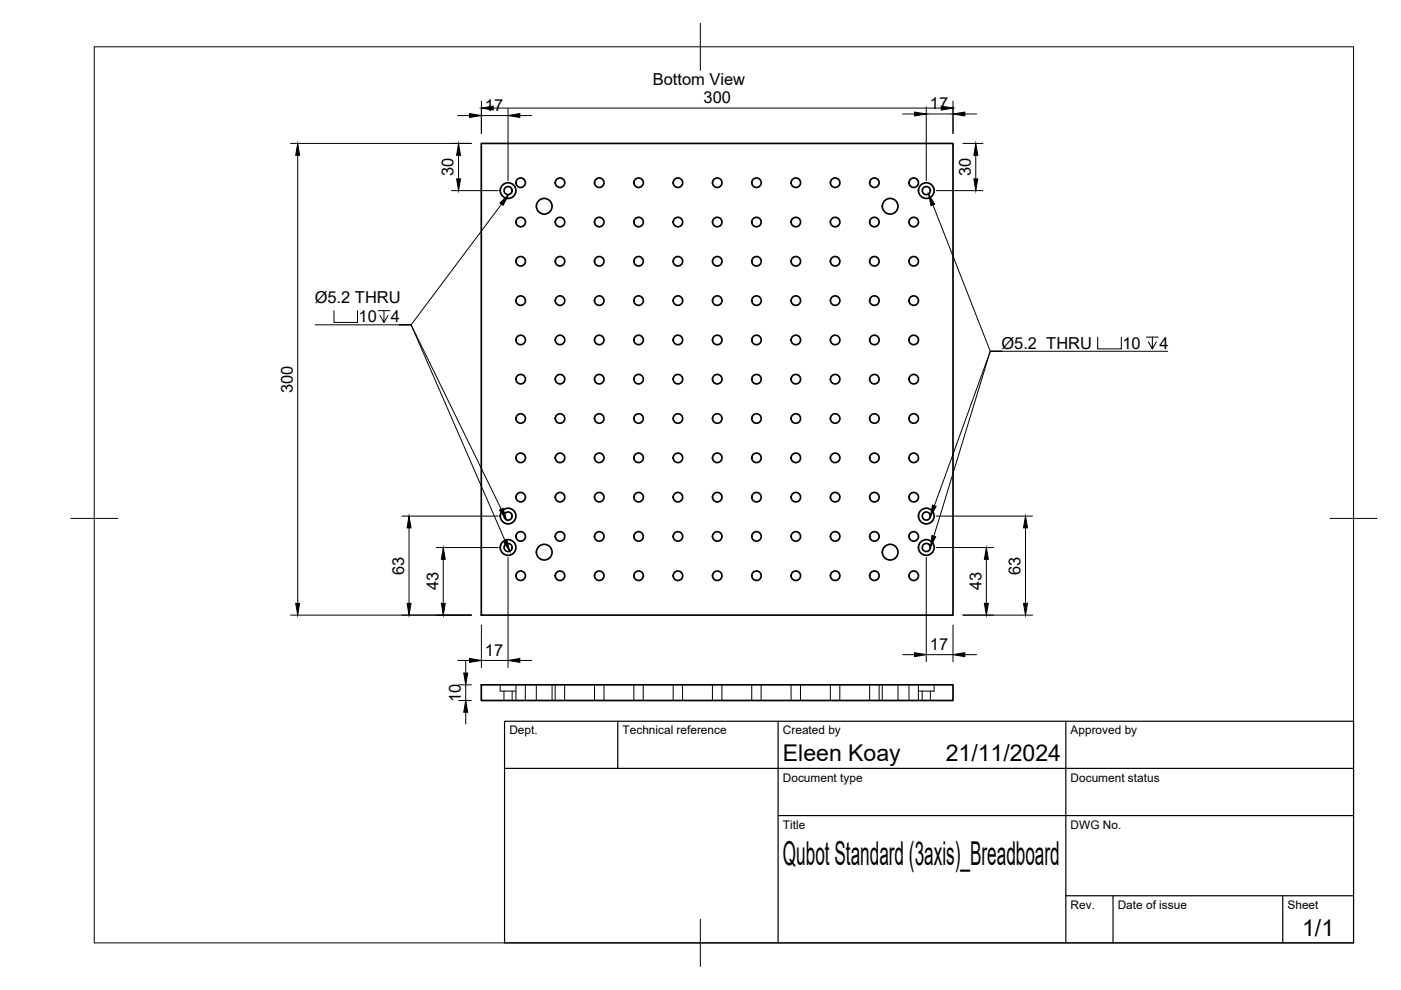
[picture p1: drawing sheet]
<svg xmlns="http://www.w3.org/2000/svg" width="297mm" height="210mm" viewBox="0 0 297 210" stroke-linecap="round" stroke-linejoin="round" font-family="sans-serif">
<!-- layer: Visible -->
<g fill="none" stroke="#000" stroke-width=".36">
<path d="M102 30.4h100.1v100h-100.1zM102 145.2h100.1v3.3h-100.1z"/>
<circle cx="110.4" cy="38.7" r="1.01"/>
<circle cx="118.7" cy="38.7" r="1.01"/>
<circle cx="127.1" cy="38.7" r="1.01"/>
<circle cx="135.4" cy="38.7" r="1.01"/>
<circle cx="143.7" cy="38.7" r="1.01"/>
<circle cx="152.1" cy="38.7" r="1.01"/>
<circle cx="160.4" cy="38.7" r="1.01"/>
<circle cx="168.7" cy="38.7" r="1.01"/>
<circle cx="177.1" cy="38.7" r="1.01"/>
<circle cx="185.4" cy="38.7" r="1.01"/>
<circle cx="193.7" cy="38.7" r="1.01"/>
<circle cx="107.7" cy="40.4" r=".86"/>
<circle cx="107.7" cy="40.4" r="1.66"/>
<circle cx="110.4" cy="55.4" r="1.01"/>
<circle cx="110.4" cy="47.1" r="1.01"/>
<circle cx="115.4" cy="43.7" r="1.66"/>
<circle cx="118.7" cy="55.4" r="1.01"/>
<circle cx="118.7" cy="47.1" r="1.01"/>
<circle cx="127.1" cy="47.1" r="1.01"/>
<circle cx="127.1" cy="55.4" r="1.01"/>
<circle cx="135.4" cy="55.4" r="1.01"/>
<circle cx="135.4" cy="47.1" r="1.01"/>
<circle cx="143.7" cy="55.4" r="1.01"/>
<circle cx="143.7" cy="47.1" r="1.01"/>
<circle cx="152.1" cy="47.1" r="1.01"/>
<circle cx="152.1" cy="55.4" r="1.01"/>
<circle cx="160.4" cy="55.4" r="1.01"/>
<circle cx="160.4" cy="47.1" r="1.01"/>
<circle cx="168.7" cy="47.1" r="1.01"/>
<circle cx="168.7" cy="55.4" r="1.01"/>
<circle cx="177.1" cy="47.1" r="1.01"/>
<circle cx="177.1" cy="55.4" r="1.01"/>
<circle cx="185.4" cy="47.1" r="1.01"/>
<circle cx="185.4" cy="55.4" r="1.01"/>
<circle cx="188.7" cy="43.7" r="1.66"/>
<circle cx="193.7" cy="47.1" r="1.01"/>
<circle cx="193.7" cy="55.4" r="1.01"/>
<circle cx="196.4" cy="40.4" r=".86"/>
<circle cx="196.4" cy="40.4" r="1.66"/>
<circle cx="110.4" cy="72.1" r="1.01"/>
<circle cx="110.4" cy="63.7" r="1.01"/>
<circle cx="118.7" cy="72.1" r="1.01"/>
<circle cx="118.7" cy="63.7" r="1.01"/>
<circle cx="127.1" cy="72.1" r="1.01"/>
<circle cx="127.1" cy="63.7" r="1.01"/>
<circle cx="135.4" cy="63.7" r="1.01"/>
<circle cx="135.4" cy="72.1" r="1.01"/>
<circle cx="143.7" cy="63.7" r="1.01"/>
<circle cx="143.7" cy="72.1" r="1.01"/>
<circle cx="152.1" cy="63.7" r="1.01"/>
<circle cx="152.1" cy="72.1" r="1.01"/>
<circle cx="160.4" cy="72.1" r="1.01"/>
<circle cx="160.4" cy="63.7" r="1.01"/>
<circle cx="168.7" cy="72.1" r="1.01"/>
<circle cx="168.7" cy="63.7" r="1.01"/>
<circle cx="177.1" cy="63.7" r="1.01"/>
<circle cx="177.1" cy="72.1" r="1.01"/>
<circle cx="185.4" cy="63.7" r="1.01"/>
<circle cx="185.4" cy="72.1" r="1.01"/>
<circle cx="193.7" cy="63.7" r="1.01"/>
<circle cx="193.7" cy="72.1" r="1.01"/>
<circle cx="110.4" cy="97.1" r="1.01"/>
<circle cx="110.4" cy="80.4" r="1.01"/>
<circle cx="110.4" cy="88.7" r="1.01"/>
<circle cx="118.7" cy="97.1" r="1.01"/>
<circle cx="118.7" cy="80.4" r="1.01"/>
<circle cx="118.7" cy="88.7" r="1.01"/>
<circle cx="127.1" cy="97.1" r="1.01"/>
<circle cx="127.1" cy="80.4" r="1.01"/>
<circle cx="127.1" cy="88.7" r="1.01"/>
<circle cx="135.4" cy="97.1" r="1.01"/>
<circle cx="135.4" cy="80.4" r="1.01"/>
<circle cx="135.4" cy="88.7" r="1.01"/>
<circle cx="143.7" cy="80.4" r="1.01"/>
<circle cx="143.7" cy="97.1" r="1.01"/>
<circle cx="143.7" cy="88.7" r="1.01"/>
<circle cx="152.1" cy="97.1" r="1.01"/>
<circle cx="152.1" cy="80.4" r="1.01"/>
<circle cx="152.1" cy="88.7" r="1.01"/>
<circle cx="160.4" cy="88.7" r="1.01"/>
<circle cx="160.4" cy="80.4" r="1.01"/>
<circle cx="160.4" cy="97.1" r="1.01"/>
<circle cx="168.7" cy="88.7" r="1.01"/>
<circle cx="168.7" cy="97.1" r="1.01"/>
<circle cx="168.7" cy="80.4" r="1.01"/>
<circle cx="177.1" cy="88.7" r="1.01"/>
<circle cx="177.1" cy="97.1" r="1.01"/>
<circle cx="177.1" cy="80.4" r="1.01"/>
<circle cx="185.4" cy="88.7" r="1.01"/>
<circle cx="185.4" cy="97.1" r="1.01"/>
<circle cx="185.4" cy="80.4" r="1.01"/>
<circle cx="193.7" cy="97.1" r="1.01"/>
<circle cx="193.7" cy="88.7" r="1.01"/>
<circle cx="193.7" cy="80.4" r="1.01"/>
<circle cx="107.7" cy="109.4" r=".86"/>
<circle cx="107.7" cy="116.1" r=".86"/>
<circle cx="107.7" cy="116.1" r="1.66"/>
<circle cx="107.7" cy="109.4" r="1.66"/>
<circle cx="110.4" cy="105.4" r="1.01"/>
<circle cx="110.4" cy="113.7" r="1.01"/>
<circle cx="115.4" cy="117.1" r="1.66"/>
<circle cx="118.7" cy="113.7" r="1.01"/>
<circle cx="118.7" cy="105.4" r="1.01"/>
<circle cx="127.1" cy="113.7" r="1.01"/>
<circle cx="127.1" cy="105.4" r="1.01"/>
<circle cx="135.4" cy="113.7" r="1.01"/>
<circle cx="135.4" cy="105.4" r="1.01"/>
<circle cx="143.7" cy="105.4" r="1.01"/>
<circle cx="143.7" cy="113.7" r="1.01"/>
<circle cx="152.1" cy="113.7" r="1.01"/>
<circle cx="152.1" cy="105.4" r="1.01"/>
<circle cx="160.4" cy="105.4" r="1.01"/>
<circle cx="160.4" cy="113.7" r="1.01"/>
<circle cx="168.7" cy="105.4" r="1.01"/>
<circle cx="168.7" cy="113.7" r="1.01"/>
<circle cx="177.1" cy="105.4" r="1.01"/>
<circle cx="177.1" cy="113.7" r="1.01"/>
<circle cx="185.4" cy="113.7" r="1.01"/>
<circle cx="185.4" cy="105.4" r="1.01"/>
<circle cx="188.7" cy="117.1" r="1.66"/>
<circle cx="193.7" cy="105.4" r="1.01"/>
<circle cx="193.7" cy="113.7" r="1.01"/>
<circle cx="196.4" cy="116.1" r=".86"/>
<circle cx="196.4" cy="109.4" r=".86"/>
<circle cx="196.4" cy="116.1" r="1.66"/>
<circle cx="196.4" cy="109.4" r="1.66"/>
<circle cx="110.4" cy="122.1" r="1.01"/>
<circle cx="118.7" cy="122.1" r="1.01"/>
<circle cx="127.1" cy="122.1" r="1.01"/>
<circle cx="135.4" cy="122.1" r="1.01"/>
<circle cx="143.7" cy="122.1" r="1.01"/>
<circle cx="152.1" cy="122.1" r="1.01"/>
<circle cx="160.4" cy="122.1" r="1.01"/>
<circle cx="168.7" cy="122.1" r="1.01"/>
<circle cx="177.1" cy="122.1" r="1.01"/>
<circle cx="185.4" cy="122.1" r="1.01"/>
<circle cx="193.7" cy="122.1" r="1.01"/>
</g>
<!-- layer: Hidden -->
<g fill="none" stroke="#000" stroke-width=".21">
<path d="M106 145.2v1.3h3.4M106.8 146.5v2M108.6 146.5v2M109.4 145.2v3.3M111.4 145.2v3.3M113.7 145.2v3.3M117.1 145.2v3.3M117.7 145.2v3.3M119.7 145.2v3.3M126 145.2v3.3M128.1 145.2v3.3M134.4 145.2v3.3"/>
<path d="M136.4 145.2v3.3M142.7 145.2v3.3M144.7 145.2v3.3M151 145.2v3.3M153.1 145.2v3.3M159.4 145.2v3.3M161.4 145.2v3.3M167.7 145.2v3.3M169.7 145.2v3.3M176 145.2v3.3M178.1 145.2v3.3M184.4 145.2v3.3"/>
<path d="M186.4 145.2v3.3M187 145.2v3.3M190.4 145.2v3.3M192.7 145.2v3.3M194.7 145.2v3.3M195.5 146.5v2M197.3 146.5v2M198.1 145.2v1.3h-3.4"/>
</g>
<!-- layer: BORDER -->
<path d="M20 9.9h267v190h-267zM148.5 4.9v10M15 109.9h10M282 109.9h10M148.5 194.9v10" fill="none" stroke="#000" stroke-width=".21"/>
<!-- layer: TITLEBLOCK -->
<path d="M107 152.9h180v47h-180zM131 152.9v10M165 152.9v47M226 152.9v47M107 162.9h180M165 172.9h122M226 189.9h61M236 189.9v10M272 189.9v10" fill="none" stroke="#000" stroke-width=".25"/>
<!-- layer: FD_Dimensions -->
<g fill="none" stroke="#000" stroke-width=".21">
<path d="M61.6 30.4h38.3M63.1 32.9v95M97 24.5h2.6M97.2 32.9v5M102.1 21.4v6.9M102.1 24.5h5.6M104.6 22.9h95M107.7 23v15.3M110.2 24.5h2.5M191.4 24.2h2.5M196.4 22.7v15.6M196.4 24.2h5.7"/>
<path d="M202.1 21.4v6.9M204.2 30.4h4.2M204.6 24.2h2.5M206.9 32.9v5M95.7 40.4h9.9M198.5 40.4h9.9M85.2 109.4h20.4M86.7 111.9v16M92.5 116.1h13.1M94 118.6v9.3M107.7 118.2v23.3M196.4 118.2v22.1"/>
<path d="M198.5 116.1h12.1M198.5 109.4h20.4M209.1 118.6v9.3M217.4 111.9v16M61.6 130.4h38.3M102.1 132.5v9M191.4 138.8h2.5M196.4 138.8h5.7M202.1 132.5v7.8M204.2 130.4h14.7M204.6 138.8h2.5M97 140h2.6"/>
<path d="M97.2 145.2h2.7M97.2 148.5h2.7M98.7 140.2v2.5M98.7 145.2v3.3M98.7 151v2.5M102.1 140h5.6M110.2 140h2.5"/>
</g>
<g fill="#000" stroke="#000" stroke-width=".21">
<path d="M63.1 30.4l.4 2.5h-.8zM96.8 37.9h.8l-.4 2.5zM97.2 30.4l.4 2.5h-.8zM99.6 24.1l2.5 .4-2.5 .4zM102.1 22.9l2.5-.4v.8zM107.7 24.5l2.5-.4v.8zM193.9 23.8l2.5 .4-2.5 .4zM199.6 22.5l2.5 .4-2.5 .4zM202.1 24.2l2.5-.4v.8zM206.5 37.9h.8l-.4 2.5zM206.9 30.4l.4 2.5h-.8zM86.7 109.4l.4 2.5h-.8z"/>
<path d="M94 116.1l.4 2.5h-.8zM209.1 116.1l.4 2.5h-.8zM217.4 109.4l.4 2.5h-.8zM62.7 127.9h.8l-.4 2.5zM86.3 127.9h.8l-.4 2.5zM93.6 127.9h.8l-.4 2.5zM99.6 139.6l2.5 .4-2.5 .4zM107.7 140l2.5-.4v.8zM193.9 138.4l2.5 .4-2.5 .4zM202.1 138.8l2.5-.4v.8zM208.7 127.9h.8l-.4 2.5zM217 127.9h.8l-.4 2.5z"/>
<path d="M98.3 142.7h.9l-.5 2.5zM98.7 148.5l.5 2.5h-.9z"/>
</g>
<!-- layer: Leaders -->
<path d="M106.3 43.3l-19.1 25.6h-20.4M197.8 43.4l12.2 31.1h37.6M70.8 65.9v2.5h5v-2.5M80.2 65.9h2.5M81.4 65.9v2.5l-.8-1.5M82.3 66.9l-.9 1.5M232.7 71.5v2.5h5v-2.5M243.1 71.5h2.5M244.3 71.5v2.5l-.8-1.5M245.2 72.5l-.9 1.5M106.3 108l-19.1-39.1h-2.5h2.5l19.9 45.7M198.1 107.2l11.9-32.7h2.4h-2.4l-12 39.2" fill="none" stroke="#000" stroke-width=".21"/>
<path d="M106 43l1.8-1.7-1.1 2.2zM196.9 41.1l1.3 2.2-.8 .3zM105.9 108.2l.8-.4 .7 2.4zM106.7 114.8l.7-.4 .7 2.5zM197.6 113.6l.8 .2-1.1 2.3zM197.7 107.1l.8 .3-1.3 2.2z" fill="#000" stroke="#000" stroke-width=".21"/>
<text font-size="7" x="166" y="183.4">Qubot Standard (3axis)_Breadboard</text>
<g font-size="4.9">
<text x="166" y="161.4">Eleen Koay</text>
<text x="200.5" y="161.4">21/11/2024</text>
<text x="276.1" y="198.6">1/1</text>
</g>
<g font-size="3.5">
<text x="102.8" y="23.5">17</text>
<text x="138.4" y="18.1">Bottom View</text>
<text x="149.2" y="21.9">300</text>
<text x="197.2" y="23.2">17</text>
<text x="96.2" y="37.4" transform="rotate(-90 96.2 37.4)">30</text>
<text x="205.8" y="37.4" transform="rotate(-90 205.8 37.4)">30</text>
<text x="66.7" y="64.2">Ø5.2 THRU</text>
<text x="76" y="68.4">10</text>
<text x="82.9" y="68.4">4</text>
<text x="212.3" y="74">Ø5.2 THRU</text>
<text x="238" y="74">10</text>
<text x="245.8" y="74">4</text>
<text x="62.1" y="83.3" transform="rotate(-90 62.1 83.3)">300</text>
<text x="85.7" y="121.8" transform="rotate(-90 85.7 121.8)">63</text>
<text x="92.9" y="125.1" transform="rotate(-90 92.9 125.1)">43</text>
<text x="208.1" y="125.1" transform="rotate(-90 208.1 125.1)">43</text>
<text x="216.4" y="121.8" transform="rotate(-90 216.4 121.8)">63</text>
<text x="197.2" y="137.8">17</text>
<text x="102.8" y="139">17</text>
<text x="97.7" y="148.9" transform="rotate(-90 97.7 148.9)">10</text>
</g>
<g font-size="2.5">
<text x="108" y="155.7">Dept.</text>
<text x="132" y="155.7">Technical reference</text>
<text x="166" y="155.7">Created by</text>
<text x="227" y="155.7">Approved by</text>
<text x="166" y="165.7">Document type</text>
<text x="227" y="165.7">Document status</text>
<text x="166" y="175.7">Title</text>
<text x="227" y="175.7">DWG No.</text>
<text x="227" y="192.7">Rev.</text>
<text x="237" y="192.7">Date of issue</text>
<text x="273" y="192.7">Sheet</text>
</g>
</svg>
